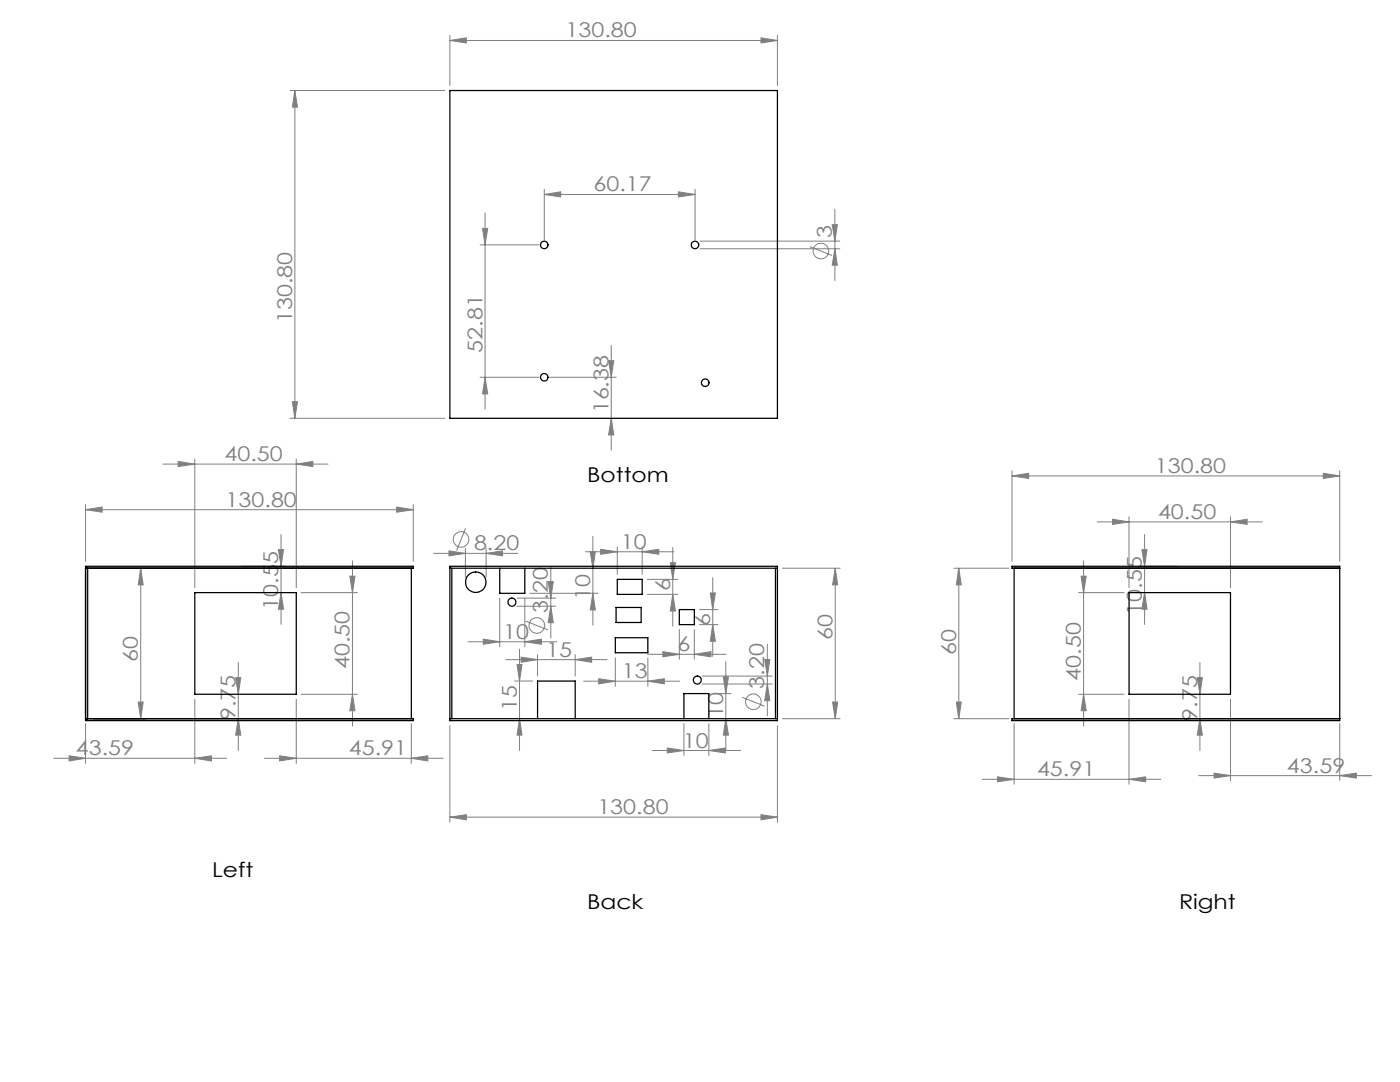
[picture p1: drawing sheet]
<svg xmlns="http://www.w3.org/2000/svg" width="279mm" height="216mm" viewBox="0 0 279 216" stroke-linecap="round" stroke-linejoin="round" font-family="sans-serif">
<g fill="none" stroke="#808080" stroke-width=".2">
<path d="M57.9 18.1h30.9M58.8 18.1l.6 3.3h-1.1zM58.8 18.1v65.4M89.8 8.1l3.3-.6v1.1zM89.8 7.1v10M89.8 8.1h65.4M151.9 7.5l3.3 .6-3.3 .5zM155.2 7.1v10M108.6 38.8l3.3-.5v1zM108.6 37.8v10.1M108.6 38.8h30.1M135.4 38.3l3.3 .5-3.3 .5z"/>
<path d="M138.7 37.8v10.1M95.8 48.9h11.8M96.3 45.6h1l-.5 3.3zM96.8 42.5v39.1M139.7 48.1h27.9M139.7 49.6h27.9M161.6 49.2l4.5 1.8M166.1 44.8h1l-.5 3.3zM166.6 49.6l.5 3.3h-1zM166.6 41.8v14.2M95.8 75.3h11.8M96.8 75.3l.5 3.3h-1z"/>
<path d="M109.6 75.3h13.4M121.5 72h1l-.5 3.3zM122 68.9v20.9M32.5 92.6h33M35.6 92.1l3.3 .5-3.3 .5zM38.9 91.6v25.7M57.9 83.5h30.9M58.3 80.2h1.1l-.6 3.3zM59.1 92.6l3.3-.5v1zM59.1 91.6v25.7M122 83.5l.5 3.3h-1zM202 95l3.3-.6v1.1z"/>
<path d="M202 93.9v18.1M202 95h65.4M264.1 94.4l3.3 .6-3.3 .5zM267.4 93.9v18.1M17.1 101.7l3.3-.5v1zM17.1 100.7v11.3M17.1 101.7h65.4M18.5 113.4h10.6M28.1 113.4l.5 3.3h-1zM28.1 113.4v30M48.2 113h8.9M55.6 109.7h1l-.5 3.3z"/>
<path d="M56.1 118.3l.5 3.3h-1zM56.1 106.6v18M60.1 118.3h11.2M69.8 115h1l-.5 3.3zM70.3 111.9v33M79.2 101.2l3.3 .5-3.3 .5zM82.5 100.7v11.3M86.5 110.4h16.9M89.6 109.9l3.3 .5-3.3 .5zM92.9 109.4v5.8M92.9 105.4l-1.8 4.5M97 110.4l3.3-.5v1z"/>
<path d="M97 109.4v5.8M99.7 119.4v9.6M103.2 119.3h7.7M104.7 119.4v9.6M105.7 118.4h13.6M109.4 116.1h1l-.5 3.2zM109.9 113v14.3M116.8 110.1h17.7M117.8 110.1h1l-.5 3.3zM118.3 118.4l.5 3.3h-1zM118.3 107v17.7M119.9 109.6l3.3 .5-3.3 .5z"/>
<path d="M123.2 109.1v5.5M128.2 110.1l3.3-.5v1zM128.2 109.1v5.5M129.2 115.6h6.1M129.2 118.6h6.1M133.8 112.3h1l-.5 3.3zM134.3 118.6l.5 3.3h-1zM134.3 109.3v15.7M141.7 118.3h1.1l-.6 3.3zM142.2 115.3v15.7M156.2 113.4h11.5M166.7 113.4l.5 3.3h-1z"/>
<path d="M166.7 113.4v30M190.4 113.4h11M191.3 113.4v30M191.3 113.4l.5 3.3h-.9zM215.3 118.3h9M215.8 115h1l-.5 3.3zM216.3 111.9v33M219 104.1h32.9M222 103.6l3.3 .5-3.3 .5zM225.3 103.1v14.2M227.4 113h7.4M227.9 109.7h1l-.5 3.3z"/>
<path d="M228.4 106.6v18M228.4 118.3l.5 3.3h-1zM245.6 104.1l3.3-.5v1zM245.6 103.1v14.2M38.9 139.5v12.8M47 135.2h1l-.4 3.3zM47.6 132.2v17.6M59.1 139.5v12.8M60.1 138.5h11.2M70.3 138.5l.5 3.3h-1zM93.4 128.1h17.7M96.4 127.5l3.3 .6-3.3 .5z"/>
<path d="M100.9 131.6h20.2M102.7 135.9h3.6M103.2 132.6h1l-.5 3.3zM103.2 121h7.7M103.7 129.5v20.3M104 131.1l3.3 .5-3.3 .6zM104.7 128.1l3.4-.6v1.1zM104.9 123.9l4.5 1.8M107.3 130.6v4.3M109.9 121l.5 3.2h-1zM114.8 131.6l3.3-.5v1.1zM114.8 130.6v4.3"/>
<path d="M116.5 135.9h19.1M119.5 135.4l3.3 .5-3.3 .6zM122.8 131.3v5.6M129.2 130.6h15.7M129.3 135.9l3.3-.5v1.1zM129.3 131.3v5.6M132.3 130l3.3 .6-3.3 .5zM135.6 125.6v6M138.6 130.6l3.3-.6v1.1zM138.6 125.6v6M139.6 121.6h3.7M139.6 124.6h3.7"/>
<path d="M140.2 134.9h13.9M140.2 136.5h13.9M142.2 124.6l.6 3.4h-1.1zM142.5 138.4h3.4M144.4 135.1h1l-.5 3.3zM144.9 132v17.8M148.1 139.1l4.5 1.8M152.6 131.6h1l-.5 3.3zM153.1 136.5l.5 3.3h-1zM153.1 128.6v14.2M215.3 138.5h9M216.3 138.5l.5 3.3h-1z"/>
<path d="M225.3 139.5v17M238.9 135.2h1.1l-.5 3.3zM239.5 132.2v17.6M245.6 139.5v16.3M10.7 151.3h34.5M13.8 150.8l3.3 .5-3.3 .5zM17.1 144.4v7.9M18.5 143.4h10.6M27.6 140.1h1l-.5 3.3zM38.9 151.3l3.3-.5v1zM47.6 143.4l.4 3.3h-1zM52.8 151.3h35.6"/>
<path d="M55.8 150.8l3.3 .5-3.3 .5zM82.1 151.3l3.3-.5v1zM82.1 144.4v7.9M89.8 144.8v19.3M103.7 143.4l.5 3.3h-1zM130.1 149.8h17.7M133.2 149.3l3.3 .5-3.3 .4zM136.5 144.4v6.3M141.5 149.8l3.3-.5v.9zM141.5 144.4v6.3M144.9 143.4l.5 3.3h-1zM155.2 144.8v19.3"/>
<path d="M156.2 143.4h11.5M166.2 140.1h1l-.5 3.3zM190.4 143.4h11M190.9 140.1h.9l-.5 3.3zM196 155.5h35.7M199.1 155l3.3 .5-3.3 .5zM202.4 144.4v12.1M225.3 155.5l3.3-.5v1zM239.2 154.8h34.5M239.5 143.4l.5 3.3h-1.1zM242.3 154.3l3.3 .5-3.3 .5zM267.4 154.8l3.3-.5v1z"/>
<path d="M267.4 144.4v11.4M89.8 163.1l3.3-.5v1zM89.8 163.1h65.4M151.9 162.6l3.3 .5-3.3 .5z"/>
<circle cx="163.8" cy="50.1" r="1.55"/>
<circle cx="92" cy="107.6" r="1.56"/>
<circle cx="107.1" cy="124.8" r="1.55"/>
<circle cx="150.3" cy="140" r="1.55"/>
</g>
<g fill="#808080">
<path d="M104.7 128.1l3.4-.6v1.1zM96.4 127.5l3.3 .6-3.3 .5zM129.3 135.9l3.3-.5v1.1zM119.5 135.4l3.3 .5-3.3 .6zM138.6 130.6l3.3-.6v1.1zM132.3 130l3.3 .6-3.3 .5zM38.9 151.3l3.3-.5v1zM13.8 150.8l3.3 .5-3.3 .5z"/>
<path d="M119.9 109.6l3.3 .5-3.3 .5zM128.2 110.1l3.3-.5v1zM104 131.1l3.3 .5-3.3 .6zM114.8 131.6l3.3-.5v1.1zM133.2 149.3l3.3 .5-3.3 .4zM141.5 149.8l3.3-.5v.9zM89.6 109.9l3.3 .5-3.3 .5zM97 110.4l3.3-.5v1zM35.6 92.1l3.3 .5-3.3 .5zM59.1 92.6l3.3-.5v1z"/>
<path d="M108.6 38.8l3.3-.5v1zM135.4 38.3l3.3 .5-3.3 .5z"/>
<path d="M151.9 7.5l3.3 .6-3.3 .5zM89.8 8.1l3.3-.6v1.1z"/>
<path d="M225.3 155.5l3.3-.5v1zM199.1 155l3.3 .5-3.3 .5z"/>
<path d="M228.4 118.3l.5 3.3h-1zM227.9 109.7h1l-.5 3.3z"/>
<path d="M103.7 143.4l.5 3.3h-1zM103.2 132.6h1l-.5 3.3z"/>
<path d="M216.3 138.5l.5 3.3h-1zM215.8 115h1l-.5 3.3zM27.6 140.1h1l-.5 3.3zM28.1 113.4l.5 3.3h-1zM56.1 118.3l.5 3.3h-1zM55.6 109.7h1l-.5 3.3z"/>
<path d="M133.8 112.3h1l-.5 3.3zM134.3 118.6l.5 3.3h-1z"/>
<path d="M117.8 110.1h1l-.5 3.3zM118.3 118.4l.5 3.3h-1zM144.4 135.1h1l-.5 3.3zM144.9 143.4l.5 3.3h-1zM152.6 131.6h1l-.5 3.3zM153.1 136.5l.5 3.3h-1zM109.4 116.1h1l-.5 3.2zM109.9 121l.5 3.2h-1zM166.7 113.4l.5 3.3h-1zM166.2 140.1h1l-.5 3.3zM58.8 18.1l.6 3.3h-1.1zM58.3 80.2h1.1l-.6 3.3zM166.1 44.8h1l-.5 3.3zM166.6 49.6l.5 3.3h-1zM96.3 45.6h1l-.5 3.3zM96.8 75.3l.5 3.3h-1zM121.5 72h1l-.5 3.3zM122 83.5l.5 3.3h-1zM69.8 115h1l-.5 3.3zM70.3 138.5l.5 3.3h-1zM47 135.2h1l-.4 3.3zM47.6 143.4l.4 3.3h-1z"/>
<path d="M238.9 135.2h1.1l-.5 3.3zM239.5 143.4l.5 3.3h-1.1z"/>
<path d="M141.7 118.3h1.1l-.6 3.3zM142.2 124.6l.6 3.4h-1.1zM191.3 113.4l.5 3.3h-.9zM190.9 140.1h.9l-.5 3.3z"/>
<path d="M17.1 101.7l3.3-.5v1zM79.2 101.2l3.3 .5-3.3 .5zM55.8 150.8l3.3 .5-3.3 .5zM82.1 151.3l3.3-.5v1z"/>
<path d="M89.8 163.1l3.3-.5v1zM151.9 162.6l3.3 .5-3.3 .5zM222 103.6l3.3 .5-3.3 .5zM245.6 104.1l3.3-.5v1z"/>
<path d="M202 95l3.3-.6v1.1zM264.1 94.4l3.3 .6-3.3 .5zM242.3 154.3l3.3 .5-3.3 .5zM267.4 154.8l3.3-.5v1z"/>
</g>
<g fill="none" stroke="#000" stroke-width=".25">
<path d="M89.8 18.1h65.4v65.4h-65.4zM17.1 113.4h65.4v-.4h-65.4v30.8h65.4v-.4h-65.4M17.5 113.4v30M38.9 118.3h20.2v20.2h-20.2zM82.1 113.4v30M89.8 113h65.4v30.8h-65.4zM89.8 113.4h65.4M90.2 113.4v30M99.7 113.4v5h5v-5M123.2 115.6h5v3h-5zM154.8 113.4v30M202.4 113.4v30"/>
<path d="M225.3 118.3h20.3v20.2h-20.3zM267.4 113.4h-65.4v-.4h65.4v30.8h-65.4v-.4h65.4M122.8 127.2h6.5v3h-6.5zM122.9 121.2h5.1v3h-5.1zM135.6 121.6h3v3h-3zM89.8 143.4h65.4M107.3 143.4v-7.5h7.5v7.5M136.5 143.4v-5h5v5"/>
<circle cx="108.6" cy="48.9" r=".75"/>
<circle cx="138.7" cy="48.9" r=".75"/>
<circle cx="108.6" cy="75.3" r=".74"/>
<circle cx="140.7" cy="76.4" r=".75"/>
<circle cx="94.9" cy="116.2" r="2.05"/>
<circle cx="102.2" cy="120.1" r=".8"/>
<circle cx="139.2" cy="135.7" r=".8"/>
</g>
<g font-size="4.1" fill="#808080">
<text x="112.9" y="7.5">130.80</text>
<text x="118.4" y="38.2">60.17</text>
<text x="166" y="47.5" transform="rotate(-90 166 47.5)">3</text>
<text x="58.3" y="64.5" transform="rotate(-90 58.3 64.5)">130.80</text>
<text x="96.3" y="70.4" transform="rotate(-90 96.3 70.4)">52.81</text>
<text x="121.4" y="82.5" transform="rotate(-90 121.4 82.5)">16.38</text>
<text x="44.8" y="92">40.50</text>
<text x="230.5" y="94.4">130.80</text>
<text x="45" y="101.1">130.80</text>
<text x="231.1" y="103.5">40.50</text>
<text x="94.6" y="109.8">8.20</text>
<text x="123.9" y="109.5">10</text>
<text x="117.8" y="119.7" transform="rotate(-90 117.8 119.7)">10</text>
<text x="133.7" y="117.9" transform="rotate(-90 133.7 117.9)">6</text>
<text x="55.5" y="121.6" transform="rotate(-90 55.5 121.6)">10.55</text>
<text x="109.3" y="122.2" transform="rotate(-90 109.3 122.2)">3.20</text>
<text x="141.7" y="124.8" transform="rotate(-90 141.7 124.8)">6</text>
<text x="227.9" y="122.6" transform="rotate(-90 227.9 122.6)">10.55</text>
<text x="27.5" y="132" transform="rotate(-90 27.5 132)">60</text>
<text x="100.4" y="127.5">10</text>
<text x="109" y="131">15</text>
<text x="135.2" y="130">6</text>
<text x="166.1" y="127.6" transform="rotate(-90 166.1 127.6)">60</text>
<text x="190.8" y="130.6" transform="rotate(-90 190.8 130.6)">60</text>
<text x="69.8" y="133.5" transform="rotate(-90 69.8 133.5)">40.50</text>
<text x="124.1" y="135.3">13</text>
<text x="152.5" y="137.4" transform="rotate(-90 152.5 137.4)">3.20</text>
<text x="215.7" y="135.8" transform="rotate(-90 215.7 135.8)">40.50</text>
<text x="47" y="143.7" transform="rotate(-90 47 143.7)">9.75</text>
<text x="103.1" y="141.9" transform="rotate(-90 103.1 141.9)">15</text>
<text x="144.3" y="143.2" transform="rotate(-90 144.3 143.2)">10</text>
<text x="238.9" y="143.8" transform="rotate(-90 238.9 143.8)">9.75</text>
<text x="136.3" y="149.2">10</text>
<text x="15.1" y="150.7">43.59</text>
<text x="69.6" y="150.7">45.91</text>
<text x="207" y="154.9">45.91</text>
<text x="256.8" y="154.2">43.59</text>
<text x="119.2" y="162.5">130.80</text>
</g>
<g font-size="4.1">
<text x="117.2" y="96.2">Bottom</text>
<text x="42.3" y="175">Left</text>
<text x="117.2" y="181.4">Back</text>
<text x="235.3" y="181.4">Right</text>
</g>
</svg>
